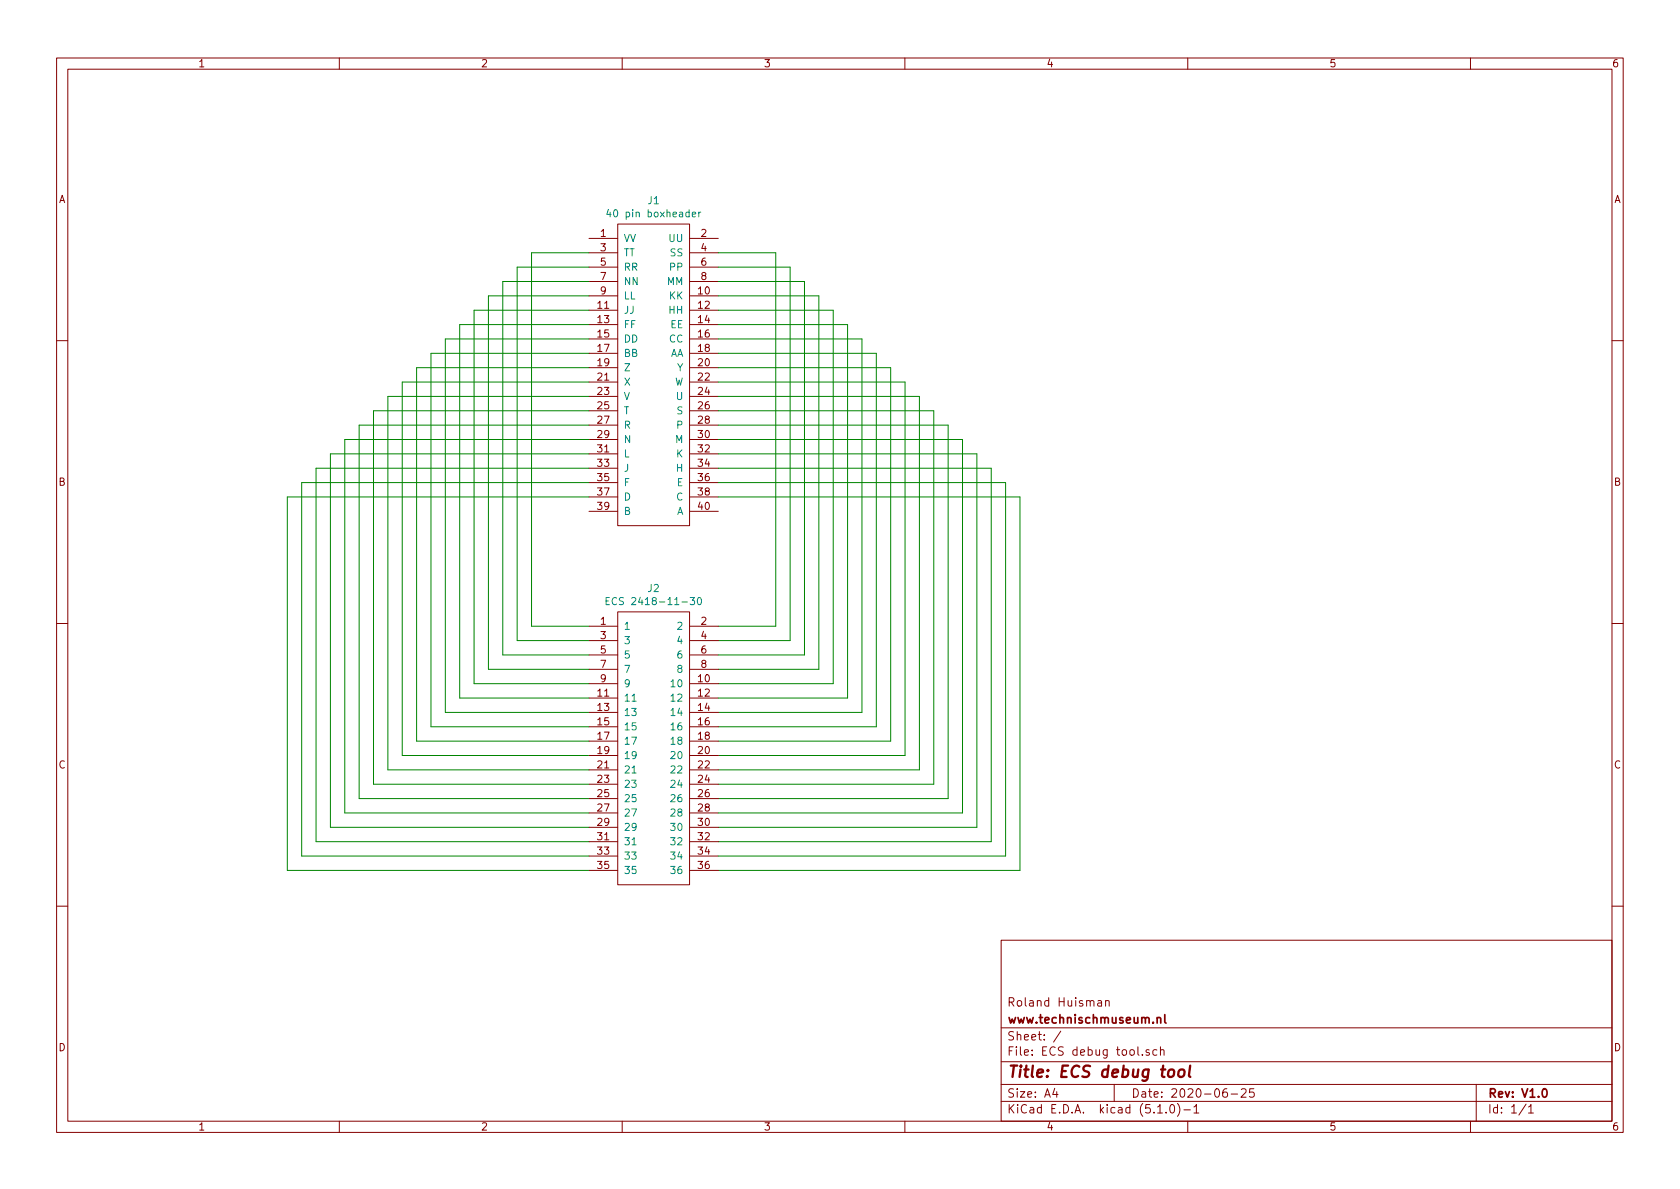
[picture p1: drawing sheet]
<svg xmlns="http://www.w3.org/2000/svg" width="297mm" height="210mm" viewBox="0 0 297 210" stroke-linecap="round" stroke-linejoin="round" font-family="sans-serif">
<g fill="none" stroke="#840000" stroke-width=".18">
<path d="M10 10.3h277v189.9h-277zM12 12.2h273v186.1h-273zM60 10.3v1.9M110 10.3v1.9M160 10.3v1.9M210 10.3v1.9M260 10.3v1.9M109.2 39.6h12.7v53.4h-12.7zM104.1 42.2h5.1M104.1 52.3h5.1M104.1 54.9h5.1M104.1 57.4h5.1"/>
<path d="M104.1 59.9h5.1M104.1 44.7h5.1M104.1 47.2h5.1M104.1 49.8h5.1M121.9 42.2h5.1M121.9 52.3h5.1M121.9 54.9h5.1M121.9 57.4h5.1M121.9 59.9h5.1M121.9 44.7h5.1M121.9 47.2h5.1M121.9 49.8h5.1"/>
<path d="M10 60.2h2M104.1 62.5h5.1M104.1 65h5.1M104.1 67.6h5.1M104.1 70.1h5.1M104.1 72.6h5.1M104.1 75.2h5.1M104.1 77.7h5.1M121.9 62.5h5.1M121.9 65h5.1M121.9 67.6h5.1M121.9 70.1h5.1"/>
<path d="M121.9 72.6h5.1M121.9 75.2h5.1M121.9 77.7h5.1M285 60.2h2M104.1 80.3h5.1M104.1 82.8h5.1M104.1 85.3h5.1M104.1 87.9h5.1M104.1 90.4h5.1M121.9 80.3h5.1M121.9 82.8h5.1M121.9 85.3h5.1"/>
<path d="M121.9 87.9h5.1M121.9 90.4h5.1M10 110.3h2M104.1 110.7h5.1M104.1 113.3h5.1M104.1 115.8h5.1M104.1 118.4h5.1M109.2 108.2h12.7v48.3h-12.7zM121.9 110.7h5.1M121.9 113.3h5.1M121.9 115.8h5.1M121.9 118.4h5.1"/>
<path d="M285 110.3h2M104.1 120.9h5.1M104.1 123.4h5.1M104.1 126h5.1M104.1 128.5h5.1M104.1 131.1h5.1M104.1 133.6h5.1M104.1 136.1h5.1M104.1 138.7h5.1M121.9 120.9h5.1M121.9 123.4h5.1M121.9 126h5.1"/>
<path d="M121.9 128.5h5.1M121.9 131.1h5.1M121.9 133.6h5.1M121.9 136.1h5.1M121.9 138.7h5.1M104.1 141.2h5.1M104.1 143.8h5.1M104.1 146.3h5.1M104.1 148.8h5.1M104.1 151.4h5.1M104.1 153.9h5.1M121.9 141.2h5.1"/>
<path d="M121.9 143.8h5.1M121.9 146.3h5.1M121.9 148.8h5.1M121.9 151.4h5.1M121.9 153.9h5.1M10 160.2h2M177 166.3h108v32h-108zM194.1 177h.6l.1 .9M194.8 177.3l-.5 .1a.29 .29 0 0 0-.3 .2 .29 .29 0 0 0 .3 .3l.5-.1M195.5 177.1l.2-.2 .4 .1v.9M195.5 176.9v1M285 160.2h2"/>
<path d="M60 198.3v1.9M110 198.3v1.9M160 198.3v1.9M177 194.8h108M177 191.8h108M177 187.8h108M177 181.8h108M186.5 192.5l-.4 1h1M186.8 193v1M187.6 182.3l-1.3 2M197 191.8v3M202 186.5v.1"/>
<path d="M203.2 185.7l-.4-.1-.2 .2 .1 .2 .5 .2v.3h-.6M204.5 185.7l-.4-.1-.3 .3 .2 .6h.5M204.7 196.8h.8M205.2 185.7l.2-.1 .4 .1v.9M205.2 185.1v1.5M206.2 196.7v.1M207 195.4l.3-.1a.94 .94 0 0 1 0 1.5 .82 .82 0 0 1-.3-1.4zM208.2 195.1a1.71 1.71 0 0 1 0 2.3M209.3 196.3h1.2M210 198.3v1.9M211.1 195.8l.4-.5v1.5M211.1 196.8h.9"/>
<path d="M216.9 192.5a.62 .62 0 0 0-.7 .7l.1 .7 .2 .1 .5-.1v-.5l-.1-.2-.4-.1-.3 .3M217.7 193.5h1.1M219.5 192.7l.2-.2h.3l.3 .2v.3v.2l-.9 .8h.9M221.7 192.5h-.7l-.1 .7 .2-.1 .5 .1 .2 .2-.1 .5-.2 .1-.6-.1M260 198.3v1.9M261 191.8v6.5M269.8 195.2l-1.2 2M270.3 195.8l.4-.5v1.5M270.3 196.8h.8"/>
</g>
<path d="M205.9 179.4v1.3l.3 .2M204.6 180.1l.2-.2 .4 .1v.9M272.9 192.6l.1-.1a.8 .8 0 0 1 .5 .8 .8 .8 0 0 1-.5 .7 1 1 0 0 1-.1-1.4z" fill="none" stroke="#840000" stroke-width=".3"/>
<path d="M206.8 189.2a.51 .51 0 0 1 .8 .3l-.1 .6a.54 .54 0 0 1-.5 .4 .54 .54 0 0 1-.5-.4l.1-.6zM208.5 189.3a.53 .53 0 0 1 .5-.2 .53 .53 0 0 1 .4 .4v.6a.56 .56 0 0 1-.6 .4 .56 .56 0 0 1-.5-.4zM210.4 188.4l-.2 1.8 .3 .2" fill="none" stroke="#840000" stroke-width=".41"/>
<path d="M107.6 37l-.3 .9h.8M122.4 37.9l.6-.1-.1-.2-.3-.1-.2 .2 .1 .6h.4M123.5 37.5v.8M123.9 37.5l-.4 .2M107.2 106.3h.4M107.7 105.7h-.5v1.2h.5M109 105.8a.6 .6 0 0 0-.8 .4 .6 .6 0 0 0 .6 .7l.2-.1M122 105.7h.8l-.4 .4 .4 .2v.5l-.2 .1-.6-.1M123.4 105.8l.2-.1a.67 .67 0 0 1 .4 .6 .67 .67 0 0 1-.4 .6l-.3-.5z" fill="none" stroke="#008484" stroke-width=".18"/>
<g fill="none" stroke="#008400" stroke-width=".18">
<path d="M104.1 44.7h-10.1v66h10.1M104.1 47.2h-12.7v66.1h12.7M104.1 49.8h-15.2v66h15.2M104.1 52.3h-17.7v66.1h17.7M104.1 54.9h-20.3v66h20.3M104.1 57.4h-22.8v66h22.8M104.1 59.9h-25.4v66.1h25.4M127 44.7h10.2v66h-10.2M127 47.2h12.7v66.1h-12.7M127 49.8h15.2v66h-15.2M127 52.3h17.8v66.1h-17.8M127 54.9h20.3v66h-20.3"/>
<path d="M127 57.4h22.9v66h-22.9M127 59.9h25.4v66.1h-25.4M104.1 62.5h-27.9v66h27.9M104.1 65h-30.4v66.1h30.4M104.1 67.6h-33v66h33M104.1 70.1h-35.5v66h35.5M104.1 72.6h-38.1v66.1h38.1M104.1 75.2h-40.6v66h40.6M104.1 77.7h-43.1v66.1h43.1M127 62.5h27.9v66h-27.9M127 65h30.5v66.1h-30.5M127 67.6h33v66h-33"/>
<path d="M127 70.1h35.6v66h-35.6M127 72.6h38.1v66.1h-38.1M127 75.2h40.6v66h-40.6M127 77.7h43.2v66.1h-43.2M104.1 80.3h-45.7v66h45.7M104.1 82.8h-48.2v66h48.2M104.1 85.3h-50.8v66.1h50.8M104.1 87.9h-53.3v66h53.3M127 80.3h45.7v66h-45.7M127 82.8h48.3v66h-48.3M127 85.3h50.8v66.1h-50.8M127 87.9h53.3v66h-53.3"/>
</g>
<text font-size="2.8" fill="#840000" x="178" y="190.5">Title: ECS debug tool</text>
<g font-size="2.1" fill="#840000">
<text x="178" y="178">Roland Huisman</text>
<text x="178" y="184">Sheet: /</text>
<text x="178" y="181">www.technischmuseum.nl</text>
<text x="178" y="186.7">File: ECS debug tool.sch</text>
<text x="178" y="196.9">KiCad E.D.A. kicad (5.1.0)-1</text>
<text x="178" y="194.1">Size: A4</text>
<text x="200" y="194.1">Date: 2020-06-25</text>
<text x="263" y="194.1">Rev: V1.0</text>
<text x="263" y="196.9">Id: 1/1</text>
</g>
<g font-size="1.8" fill="#840000">
<text x="35" y="11.9">1</text>
<text x="85" y="11.9">2</text>
<text x="135" y="11.9">3</text>
<text x="185" y="11.9">4</text>
<text x="235" y="11.9">5</text>
<text x="285" y="11.9">6</text>
<text x="10.4" y="35.9">A</text>
<text x="285.4" y="35.9">A</text>
<text x="106.2" y="41.9">1</text>
<text x="124" y="41.9">2</text>
<text x="106.2" y="44.4">3</text>
<text x="106.2" y="47">5</text>
<text x="124" y="44.4">4</text>
<text x="124" y="47">6</text>
<text x="106.2" y="49.5">7</text>
<text x="106.2" y="52.1">9</text>
<text x="123.5" y="52.1">10</text>
<text x="124" y="49.5">8</text>
<text x="105.7" y="54.6">11</text>
<text x="105.7" y="57.1">13</text>
<text x="105.7" y="59.7">15</text>
<text x="123.5" y="54.6">12</text>
<text x="123.5" y="57.1">14</text>
<text x="123.5" y="59.7">16</text>
<text x="105.7" y="62.2">17</text>
<text x="105.7" y="64.8">19</text>
<text x="123.5" y="62.2">18</text>
<text x="123.5" y="64.8">20</text>
<text x="105.7" y="67.3">21</text>
<text x="105.7" y="69.8">23</text>
<text x="123.5" y="67.3">22</text>
<text x="123.5" y="69.8">24</text>
<text x="105.7" y="72.4">25</text>
<text x="105.7" y="74.9">27</text>
<text x="105.7" y="77.5">29</text>
<text x="123.5" y="72.4">26</text>
<text x="123.5" y="74.9">28</text>
<text x="123.5" y="77.5">30</text>
<text x="105.7" y="80">31</text>
<text x="105.7" y="82.5">33</text>
<text x="123.5" y="80">32</text>
<text x="123.5" y="82.5">34</text>
<text x="10.4" y="85.9">B</text>
<text x="105.7" y="85.1">35</text>
<text x="105.7" y="87.6">37</text>
<text x="123.5" y="85.1">36</text>
<text x="123.5" y="87.6">38</text>
<text x="285.4" y="85.9">B</text>
<text x="105.7" y="90.2">39</text>
<text x="123.5" y="90.2">40</text>
<text x="106.2" y="110.5">1</text>
<text x="106.2" y="113">3</text>
<text x="124" y="110.5">2</text>
<text x="124" y="113">4</text>
<text x="106.2" y="115.6">5</text>
<text x="106.2" y="118.1">7</text>
<text x="124" y="115.6">6</text>
<text x="124" y="118.1">8</text>
<text x="105.7" y="123.2">11</text>
<text x="105.7" y="125.7">13</text>
<text x="106.2" y="120.6">9</text>
<text x="123.5" y="120.6">10</text>
<text x="123.5" y="123.2">12</text>
<text x="123.5" y="125.7">14</text>
<text x="105.7" y="128.3">15</text>
<text x="105.7" y="130.8">17</text>
<text x="123.5" y="128.3">16</text>
<text x="123.5" y="130.8">18</text>
<text x="10.4" y="135.9">C</text>
<text x="105.7" y="133.3">19</text>
<text x="105.7" y="135.9">21</text>
<text x="123.5" y="133.3">20</text>
<text x="123.5" y="135.9">22</text>
<text x="285.4" y="135.9">C</text>
<text x="105.7" y="138.4">23</text>
<text x="105.7" y="141">25</text>
<text x="105.7" y="143.5">27</text>
<text x="123.5" y="138.4">24</text>
<text x="123.5" y="141">26</text>
<text x="123.5" y="143.5">28</text>
<text x="105.7" y="146">29</text>
<text x="105.7" y="148.6">31</text>
<text x="123.5" y="146">30</text>
<text x="123.5" y="148.6">32</text>
<text x="105.7" y="151.1">33</text>
<text x="105.7" y="153.7">35</text>
<text x="123.5" y="151.1">34</text>
<text x="123.5" y="153.7">36</text>
<text x="10.4" y="185.9">D</text>
<text x="285.4" y="185.9">D</text>
<text x="35" y="199.9">1</text>
<text x="85" y="199.9">2</text>
<text x="135" y="199.9">3</text>
<text x="185" y="199.9">4</text>
<text x="235" y="199.9">5</text>
<text x="285" y="199.9">6</text>
</g>
<g font-size="1.8" fill="#008484">
<text x="108.3" y="38.4">40 pin boxheader</text>
<text x="114.6" y="36.1">J1</text>
<text x="110.2" y="42.8">VV</text>
<text x="110.2" y="45.3">TT</text>
<text x="110.2" y="47.9">RR</text>
<text x="118.3" y="42.8">UU</text>
<text x="118.5" y="45.3">SS</text>
<text x="118.5" y="47.9">PP</text>
<text x="110.2" y="50.4">NN</text>
<text x="110.2" y="53">LL</text>
<text x="118" y="50.4">MM</text>
<text x="118.3" y="53">KK</text>
<text x="110.2" y="55.5">JJ</text>
<text x="110.2" y="58">FF</text>
<text x="118.3" y="55.5">HH</text>
<text x="118.5" y="58">EE</text>
<text x="110.2" y="60.6">DD</text>
<text x="110.2" y="63.1">BB</text>
<text x="110.2" y="65.7">Z</text>
<text x="118.3" y="60.6">CC</text>
<text x="118.3" y="63.1">AA</text>
<text x="119.7" y="65.7">Y</text>
<text x="110.2" y="68.2">X</text>
<text x="110.2" y="70.7">V</text>
<text x="119.2" y="68.2">W</text>
<text x="119.6" y="70.7">U</text>
<text x="110.2" y="73.3">T</text>
<text x="110.2" y="75.8">R</text>
<text x="119.7" y="73.3">S</text>
<text x="119.7" y="75.8">P</text>
<text x="110.2" y="78.4">N</text>
<text x="110.2" y="80.9">L</text>
<text x="110.2" y="83.4">J</text>
<text x="119.4" y="78.4">M</text>
<text x="119.6" y="80.9">K</text>
<text x="119.6" y="83.4">H</text>
<text x="110.2" y="86">F</text>
<text x="110.2" y="88.5">D</text>
<text x="119.6" y="88.5">C</text>
<text x="119.7" y="86">E</text>
<text x="110.2" y="91.1">B</text>
<text x="119.6" y="91.1">A</text>
<text x="109" y="107">ECS 2418-11-30</text>
<text x="114.6" y="104.7">J2</text>
<text x="110.2" y="111.4">1</text>
<text x="110.2" y="113.9">3</text>
<text x="119.9" y="111.4">2</text>
<text x="119.9" y="113.9">4</text>
<text x="110.2" y="116.5">5</text>
<text x="110.2" y="119">7</text>
<text x="119.9" y="116.5">6</text>
<text x="119.9" y="119">8</text>
<text x="110.2" y="124.1">11</text>
<text x="110.2" y="121.5">9</text>
<text x="118.9" y="121.5">10</text>
<text x="118.9" y="124.1">12</text>
<text x="110.2" y="126.6">13</text>
<text x="110.2" y="129.2">15</text>
<text x="110.2" y="131.7">17</text>
<text x="118.9" y="126.6">14</text>
<text x="118.9" y="129.2">16</text>
<text x="118.9" y="131.7">18</text>
<text x="110.2" y="134.2">19</text>
<text x="110.2" y="136.8">21</text>
<text x="118.9" y="134.2">20</text>
<text x="118.9" y="136.8">22</text>
<text x="110.2" y="139.3">23</text>
<text x="110.2" y="141.9">25</text>
<text x="118.9" y="139.3">24</text>
<text x="118.9" y="141.9">26</text>
<text x="110.2" y="144.4">27</text>
<text x="110.2" y="146.9">29</text>
<text x="110.2" y="149.5">31</text>
<text x="118.9" y="144.4">28</text>
<text x="118.9" y="146.9">30</text>
<text x="118.9" y="149.5">32</text>
<text x="110.2" y="152">33</text>
<text x="110.2" y="154.6">35</text>
<text x="118.9" y="152">34</text>
<text x="118.9" y="154.6">36</text>
</g>
</svg>
